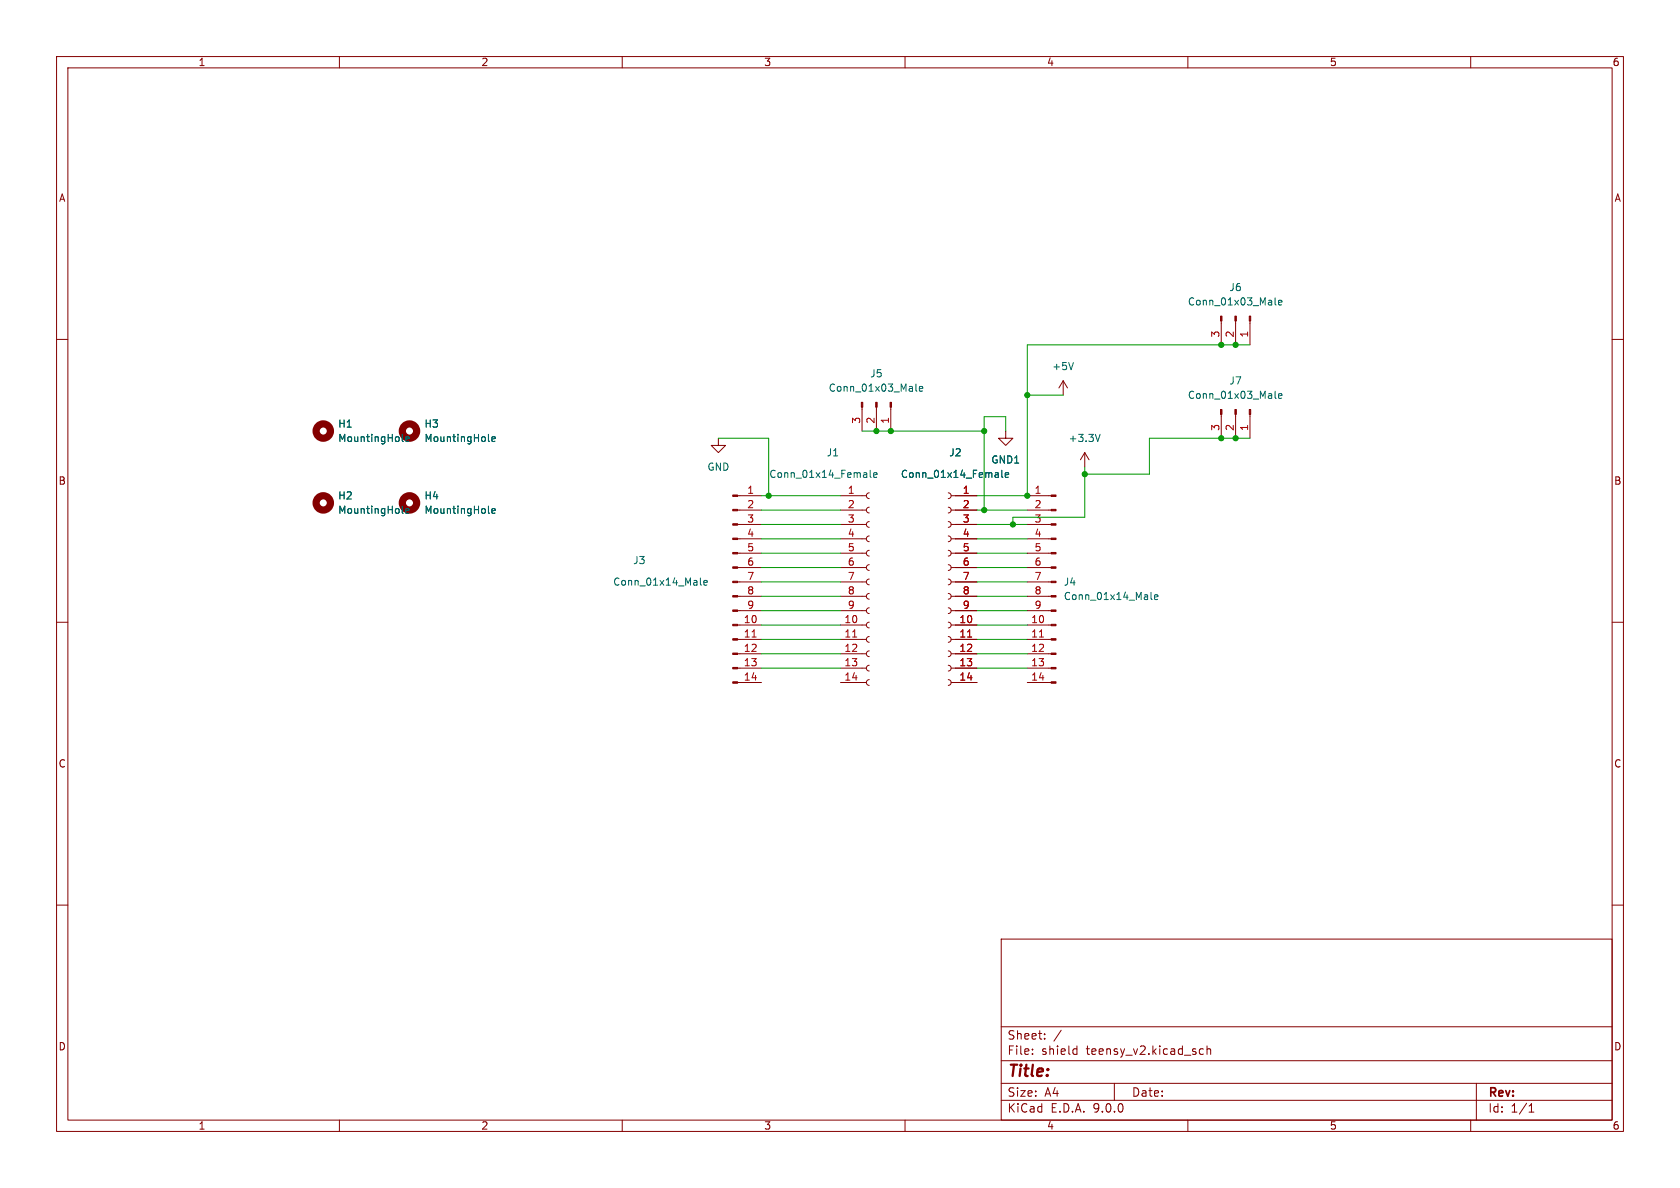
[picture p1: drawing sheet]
<svg xmlns="http://www.w3.org/2000/svg" width="297mm" height="210mm" viewBox="0 0 297 210" stroke-linecap="round" stroke-linejoin="round" font-family="sans-serif">
<g fill="none" stroke="#840000" stroke-width=".18">
<path d="M10 10h277v190h-277zM12 12h273v186h-273zM60 10v2M110 10v2M160 10v2M210 10v2M260 10v2M215.9 56.7v4.3M218.4 56.7v4.3M221 56.7v4.3M10 60h2M127 77.5v1.2h1.3l-1.3 1.3-1.3-1.3h1.3"/>
<path d="M152.4 72v4.2M154.9 72v4.2M157.5 72v4.2M177.8 76.2v1.3h1.3l-1.3 1.2-1.3-1.2h1.3M188 67.3l-.8 1.3M188 67.3l.7 1.3M188 67.3v2.6M215.9 73.3v4.2M218.4 73.3v4.2M221 73.3v4.2M285 60h2M130.4 87.6h4.2"/>
<path d="M130.4 90.2h4.2M130.4 92.7h4.2M130.4 95.3h4.2M130.4 97.8h4.2M148.6 87.6h4.6M148.6 90.2h4.6M148.6 92.7h4.6M148.6 95.3h4.6M148.6 97.8h4.6M153.7 87.1l-.4 .2-.1 .3 .1 .4 .4 .1M153.7 89.7l-.4 .1-.1 .4 .1 .3 .4 .2M153.7 92.2l-.4 .2-.1 .3 .1 .4 .4 .1"/>
<path d="M153.7 94.7l-.4 .2-.1 .4 .1 .3 .4 .2M153.7 97.3l-.4 .1-.1 .4 .1 .3 .4 .2M153.7 99.8l-.4 .2-.1 .3 .1 .4 .4 .1M167.6 87.1l.4 .2 .1 .3-.1 .4-.4 .1M167.6 89.7l.4 .1 .1 .4-.1 .3-.4 .2M167.6 92.2l.4 .2 .1 .3-.1 .4-.4 .1M167.6 94.7l.4 .2 .1 .4-.1 .3-.4 .2M167.6 97.3l.4 .1 .1 .4-.1 .3-.4 .2M167.6 99.8l.4 .2 .1 .3-.1 .4-.4 .1M168.1 87.6h4.6M168.1 90.2h4.6M168.1 92.7h4.6"/>
<path d="M168.1 95.3h4.6M168.1 97.8h4.6M181.6 87.6h4.2M181.6 90.2h4.2M181.6 92.7h4.2M181.6 95.3h4.2M181.6 97.8h4.2M191.8 80l-.8 1.3M191.8 80l.7 1.3M191.8 80v2.6M10 110h2M130.4 100.3h4.2"/>
<path d="M130.4 102.9h4.2M130.4 105.4h4.2M130.4 108h4.2M130.4 110.5h4.2M130.4 113h4.2M130.4 115.6h4.2M130.4 118.1h4.2M148.6 100.3h4.6M148.6 102.9h4.6M148.6 105.4h4.6M148.6 108h4.6M148.6 110.5h4.6"/>
<path d="M148.6 113h4.6M148.6 115.6h4.6M148.6 118.1h4.6M153.7 102.4l-.4 .1-.1 .4 .1 .3 .4 .2M153.7 104.9l-.4 .2-.1 .3 .1 .4 .4 .1M153.7 107.4l-.4 .2-.1 .4 .1 .3 .4 .2M153.7 110l-.4 .1-.1 .4 .1 .3 .4 .2M153.7 112.5l-.4 .2-.1 .3 .1 .4 .4 .1M153.7 115.1l-.4 .1-.1 .4 .1 .3 .4 .2M153.7 117.6l-.4 .2-.1 .3 .1 .4 .4 .1M167.6 102.4l.4 .1 .1 .4-.1 .3-.4 .2M167.6 104.9l.4 .2 .1 .3-.1 .4-.4 .1"/>
<path d="M167.6 107.4l.4 .2 .1 .4-.1 .3-.4 .2M167.6 110l.4 .1 .1 .4-.1 .3-.4 .2M167.6 112.5l.4 .2 .1 .3-.1 .4-.4 .1M167.6 115.1l.4 .1 .1 .4-.1 .3-.4 .2M167.6 117.6l.4 .2 .1 .3-.1 .4-.4 .1M168.1 100.3h4.6M168.1 102.9h4.6M168.1 105.4h4.6M168.1 108h4.6M168.1 110.5h4.6M168.1 113h4.6M168.1 115.6h4.6"/>
<path d="M168.1 118.1h4.6M181.6 100.3h4.2M181.6 102.9h4.2M181.6 105.4h4.2M181.6 108h4.2M181.6 110.5h4.2M181.6 113h4.2M181.6 115.6h4.2M181.6 118.1h4.2M285 110h2M130.4 120.7h4.2M148.6 120.7h4.6"/>
<path d="M153.7 120.1l-.4 .2-.1 .4 .1 .3 .4 .2M167.6 120.1l.4 .2 .1 .4-.1 .3-.4 .2M168.1 120.7h4.6M181.6 120.7h4.2M10 160h2M177 166h108v32h-108zM285 160h2M60 198v2M110 198v2M160 198v2M177 194.5h108M177 191.5h108"/>
<path d="M177 187.5h108M177 181.5h108M182.5 186.3v.1M182.5 185.5v.1M184.7 183.6v.1M184.7 182.8v.1M187.6 182.1l-1.3 2M190 185.4l.4 .1M190.4 184.9v1.5M190.4 186.3l-.4 .1M197 191.5v3M210 198v2"/>
<path d="M212 186.1l.3 .3 .4-.1M212.7 185.5l-.4-.1-.3 .3M213.4 185.5l.2-.1 .4 .1v.9M213.4 184.9v1.5M260 198v2M261 191.5v6.5M270.3 196.6h.9M270.3 195.5l.4-.4v1.5"/>
</g>
<g fill="none" stroke="#840000" stroke-width="1.3">
<circle cx="57.1" cy="76.2" r="1.27"/>
<circle cx="72.4" cy="76.2" r="1.27"/>
<circle cx="57.1" cy="88.9" r="1.27"/>
<circle cx="72.4" cy="88.9" r="1.27"/>
</g>
<g fill="none" stroke="#006464" stroke-width=".18">
<path d="M225.4 52.6v1.1l.2 .2M226 53.5l.6-.1v-.3h-.4l-.2 .2 .1 .6h.5M71.1 77.9l.2 .1M71.7 77.6l.6-.1v-.2l-.4-.1-.2 .2 .1 .6h.5M86.3 77.9l.2 .1M87 77.6l.6-.1-.1-.2-.4-.1-.1 .2v.6h.5M161.9 67.9v1.1l.2 .2M162.5 68.7l.6-.1v-.2l-.4-.1-.2 .2 .1 .6h.5M189.8 64.1l-.4 1.2M194.5 76.8l-.4 1.2M225.4 69.2v1l.2 .2M226 70l.6-.1v-.3h-.4l-.2 .2 .1 .6h.5"/>
<path d="M71.1 90.6l.2 .1M71.7 90.3l.6-.1v-.2l-.4-.1-.2 .2 .1 .6h.5M86.3 90.6l.2 .1M87 90.3l.6-.1-.1-.2-.4-.1-.1 .2v.6h.5M153.8 83.1v1.1l.2 .2M154.4 84l.7-.1-.1-.3h-.4l-.2 .1 .1 .6h.5M177.1 83.1v1.1l.2 .2M177.7 84l.6-.1v-.3h-.4l-.2 .1 .1 .6h.5M123.8 102.2v1.1l.2 .1M124.4 103l.6-.1v-.2l-.4-.1-.2 .2 .1 .6h.5M203.5 104.7v1.1l.2 .2M204.1 105.6l.6-.2-.1-.2-.3-.1-.2 .2 .1 .6h.4"/>
</g>
<g fill="#840000" stroke="#840000" stroke-width=".18">
<path d="M129.5 87.5h.9v.3h-.9z"/>
<path d="M129.5 90h.9v.3h-.9z"/>
<path d="M129.5 92.6h.9v.2h-.9z"/>
<path d="M129.5 95.1h.9v.3h-.9z"/>
<path d="M129.5 97.7h.9v.2h-.9z"/>
<path d="M129.5 100.2h.9v.3h-.9z"/>
<path d="M129.5 102.7h.9v.3h-.9z"/>
<path d="M129.5 105.3h.9v.2h-.9z"/>
<path d="M129.5 107.8h.9v.3h-.9z"/>
<path d="M129.5 110.4h.9v.2h-.9z"/>
<path d="M129.5 112.9h.9v.3h-.9z"/>
<path d="M129.5 115.4h.9v.3h-.9z"/>
<path d="M129.5 118h.9v.2h-.9z"/>
<path d="M129.5 120.5h.9v.3h-.9z"/>
<path d="M157.4 71.1h.2v.9h-.2z"/>
<path d="M154.8 71.1h.3v.9h-.3z"/>
<path d="M152.3 71.1h.2v.9h-.2z"/>
<path d="M220.9 72.4h.2v.9h-.2z"/>
<path d="M218.3 72.4h.3v.9h-.3z"/>
<path d="M215.8 72.4h.2v.9h-.2z"/>
<path d="M220.9 55.9h.2v.8h-.2z"/>
<path d="M218.3 55.9h.3v.8h-.3z"/>
<path d="M215.8 55.9h.2v.8h-.2z"/>
<path d="M185.8 87.5h.9v.3h-.9z"/>
<path d="M185.8 90h.9v.3h-.9z"/>
<path d="M185.8 92.6h.9v.2h-.9z"/>
<path d="M185.8 95.1h.9v.3h-.9z"/>
<path d="M185.8 97.7h.9v.2h-.9z"/>
<path d="M185.8 100.2h.9v.3h-.9z"/>
<path d="M185.8 102.7h.9v.3h-.9z"/>
<path d="M185.8 105.3h.9v.2h-.9z"/>
<path d="M185.8 107.8h.9v.3h-.9z"/>
<path d="M185.8 110.4h.9v.2h-.9z"/>
<path d="M185.8 112.9h.9v.3h-.9z"/>
<path d="M185.8 115.4h.9v.3h-.9z"/>
<path d="M185.8 118h.9v.2h-.9z"/>
<path d="M185.8 120.5h.9v.3h-.9z"/>
</g>
<path d="M133 112.6h.7M150.7 112.6h.8M171.1 112.6h.7M183.8 112.6h.7" fill="none" stroke="#a90000" stroke-width=".18"/>
<g fill="none" stroke="#009600" stroke-width=".18">
<path d="M127 77.5h8.9v10.1M152.4 76.2h21.6M177.8 76.2v-2.5h-3.8v16.5M181.6 69.9h6.4M221 61h-39.4v26.6h-8.9M221 77.5h-17.8v6.3h-11.4M134.6 87.6h14M134.6 95.3h14M134.6 92.7h14M134.6 97.8h14M134.6 90.2h14M172.7 95.3h8.9"/>
<path d="M172.7 92.7h8.9M172.7 97.8h8.9M172.7 90.2h8.9M191.8 82.6v8.8h-12.7v1.3M134.6 118.1h14M134.6 110.5h14M134.6 102.9h14M134.6 105.4h14M134.6 113h14M134.6 108h14M134.6 115.6h14M134.6 100.3h14"/>
<path d="M172.7 118.1h8.9M172.7 110.5h8.9M172.7 102.9h8.9M172.7 105.4h8.9M172.7 113h8.9M172.7 108h8.9M172.7 115.6h8.9M172.7 100.3h8.9"/>
</g>
<g fill="#009600" stroke="#009600" stroke-width=".18">
<circle cx="154.9" cy="76.2" r=".46"/>
<circle cx="157.5" cy="76.2" r=".46"/>
<circle cx="135.9" cy="87.6" r=".46"/>
<circle cx="174" cy="76.2" r=".46"/>
<circle cx="181.6" cy="69.9" r=".46"/>
<circle cx="191.8" cy="83.8" r=".46"/>
<circle cx="181.6" cy="87.6" r=".46"/>
<circle cx="215.9" cy="61" r=".46"/>
<circle cx="218.4" cy="61" r=".46"/>
<circle cx="215.9" cy="77.5" r=".46"/>
<circle cx="218.4" cy="77.5" r=".46"/>
<circle cx="174" cy="90.2" r=".46"/>
<circle cx="179.1" cy="92.7" r=".46"/>
</g>
<text font-size="2.8" fill="#840000" x="178" y="190.9">Title:</text>
<g font-size="2.1" fill="#840000">
<text x="178" y="184">Sheet:</text>
<text x="178" y="186.7">File:</text>
<text x="184.1" y="186.7">shield</text>
<text x="192.1" y="186.7">teensy_v2.kicad_sch</text>
<text x="178" y="196.9">KiCad</text>
<text x="178" y="194.1">Size:</text>
<text x="184.7" y="194.1">A4</text>
<text x="185.7" y="196.9">E.D.A.</text>
<text x="193.3" y="196.9">9.0.0</text>
<text x="200" y="194.1">Date:</text>
<text x="263" y="194.3">Rev:</text>
<text x="263" y="196.9">Id:</text>
<text x="267.1" y="196.9">1/1</text>
</g>
<g font-size="1.8" fill="#840000">
<text x="35" y="11.9">1</text>
<text x="85" y="11.9">2</text>
<text x="135" y="11.9">3</text>
<text x="185" y="11.9">4</text>
<text x="235" y="11.9">5</text>
<text x="285" y="11.9">6</text>
<text x="10.3" y="35.9">A</text>
<text x="285.3" y="35.9">A</text>
<text x="10.3" y="85.9">B</text>
<text x="285.3" y="85.9">B</text>
<text x="10.3" y="135.9">C</text>
<text x="285.3" y="135.9">C</text>
<text x="10.3" y="185.9">D</text>
<text x="285.3" y="185.9">D</text>
<text x="35" y="199.9">1</text>
<text x="85" y="199.9">2</text>
<text x="135" y="199.9">3</text>
<text x="185" y="199.9">4</text>
<text x="235" y="199.9">5</text>
<text x="285" y="199.9">6</text>
</g>
<g font-size="1.8" fill="#006464">
<text x="217.2" y="51.7">J6</text>
<text x="209.9" y="54.2">Conn_01x03_Male</text>
<text x="185.9" y="65.6">+5V</text>
<text x="146.4" y="69.4">Conn_01x03_Male</text>
<text x="153.7" y="66.9">J5</text>
<text x="209.9" y="70.7">Conn_01x03_Male</text>
<text x="217.2" y="68.2">J7</text>
<text x="59.7" y="75.8">H1</text>
<text x="74.9" y="75.8">H3</text>
<text x="59.7" y="78.3">MountingHole</text>
<text x="74.9" y="78.3">MountingHole</text>
<text x="125" y="83.4">GND</text>
<text x="146.1" y="80.9">J1</text>
<text x="167.7" y="80.9">J2</text>
<text x="175.2" y="82.1">GND1</text>
<text x="188.8" y="78.3">+3.3V</text>
<text x="59.7" y="88.5">H2</text>
<text x="74.9" y="88.5">H4</text>
<text x="135.9" y="84.7">Conn_01x14_Female</text>
<text x="159.2" y="84.7">Conn_01x14_Female</text>
<text x="59.7" y="91">MountingHole</text>
<text x="74.9" y="91">MountingHole</text>
<text x="111.8" y="99.9">J3</text>
<text x="108.3" y="103.7">Conn_01x14_Male</text>
<text x="188" y="103.7">J4</text>
<text x="188" y="106.3">Conn_01x14_Male</text>
</g>
<g font-size="1.8" fill="#a90000">
<text x="215.6" y="59.8" transform="rotate(-90 215.6 59.8)">3</text>
<text x="218.2" y="59.8" transform="rotate(-90 218.2 59.8)">2</text>
<text x="220.7" y="59.8" transform="rotate(-90 220.7 59.8)">1</text>
<text x="152.1" y="75" transform="rotate(-90 152.1 75)">3</text>
<text x="154.7" y="75" transform="rotate(-90 154.7 75)">2</text>
<text x="157.2" y="75" transform="rotate(-90 157.2 75)">1</text>
<text x="215.6" y="76.3" transform="rotate(-90 215.6 76.3)">3</text>
<text x="218.2" y="76.3" transform="rotate(-90 218.2 76.3)">2</text>
<text x="220.7" y="76.3" transform="rotate(-90 220.7 76.3)">1</text>
<text x="132" y="87.4">1</text>
<text x="132" y="89.9">2</text>
<text x="149.8" y="87.4">1</text>
<text x="149.8" y="89.9">2</text>
<text x="170.1" y="87.4">1</text>
<text x="170.1" y="89.9">2</text>
<text x="182.8" y="87.4">1</text>
<text x="182.8" y="89.9">2</text>
<text x="132" y="92.5">3</text>
<text x="132" y="95">4</text>
<text x="149.8" y="92.5">3</text>
<text x="149.8" y="95">4</text>
<text x="170.1" y="92.5">3</text>
<text x="170.1" y="95">4</text>
<text x="182.8" y="92.5">3</text>
<text x="182.8" y="95">4</text>
<text x="132" y="97.5">5</text>
<text x="132" y="100.1">6</text>
<text x="149.8" y="97.5">5</text>
<text x="149.8" y="100.1">6</text>
<text x="170.1" y="97.5">5</text>
<text x="170.1" y="100.1">6</text>
<text x="182.8" y="97.5">5</text>
<text x="182.8" y="100.1">6</text>
<text x="132" y="102.6">7</text>
<text x="132" y="105.2">8</text>
<text x="132" y="107.7">9</text>
<text x="149.8" y="102.6">7</text>
<text x="149.8" y="105.2">8</text>
<text x="149.8" y="107.7">9</text>
<text x="170.1" y="102.6">7</text>
<text x="170.1" y="105.2">8</text>
<text x="170.1" y="107.7">9</text>
<text x="182.8" y="102.6">7</text>
<text x="182.8" y="105.2">8</text>
<text x="182.8" y="107.7">9</text>
<text x="131.4" y="110.2">10</text>
<text x="131.4" y="112.8">11</text>
<text x="149.2" y="110.2">10</text>
<text x="149.2" y="112.8">11</text>
<text x="169.5" y="110.2">10</text>
<text x="169.5" y="112.8">11</text>
<text x="182.2" y="110.2">10</text>
<text x="182.2" y="112.8">11</text>
<text x="131.4" y="115.3">12</text>
<text x="131.4" y="117.9">13</text>
<text x="149.2" y="115.3">12</text>
<text x="149.2" y="117.9">13</text>
<text x="169.5" y="115.3">12</text>
<text x="169.5" y="117.9">13</text>
<text x="182.2" y="115.3">12</text>
<text x="182.2" y="117.9">13</text>
<text x="131.4" y="120.4">14</text>
<text x="149.2" y="120.4">14</text>
<text x="169.5" y="120.4">14</text>
<text x="182.2" y="120.4">14</text>
</g>
</svg>
